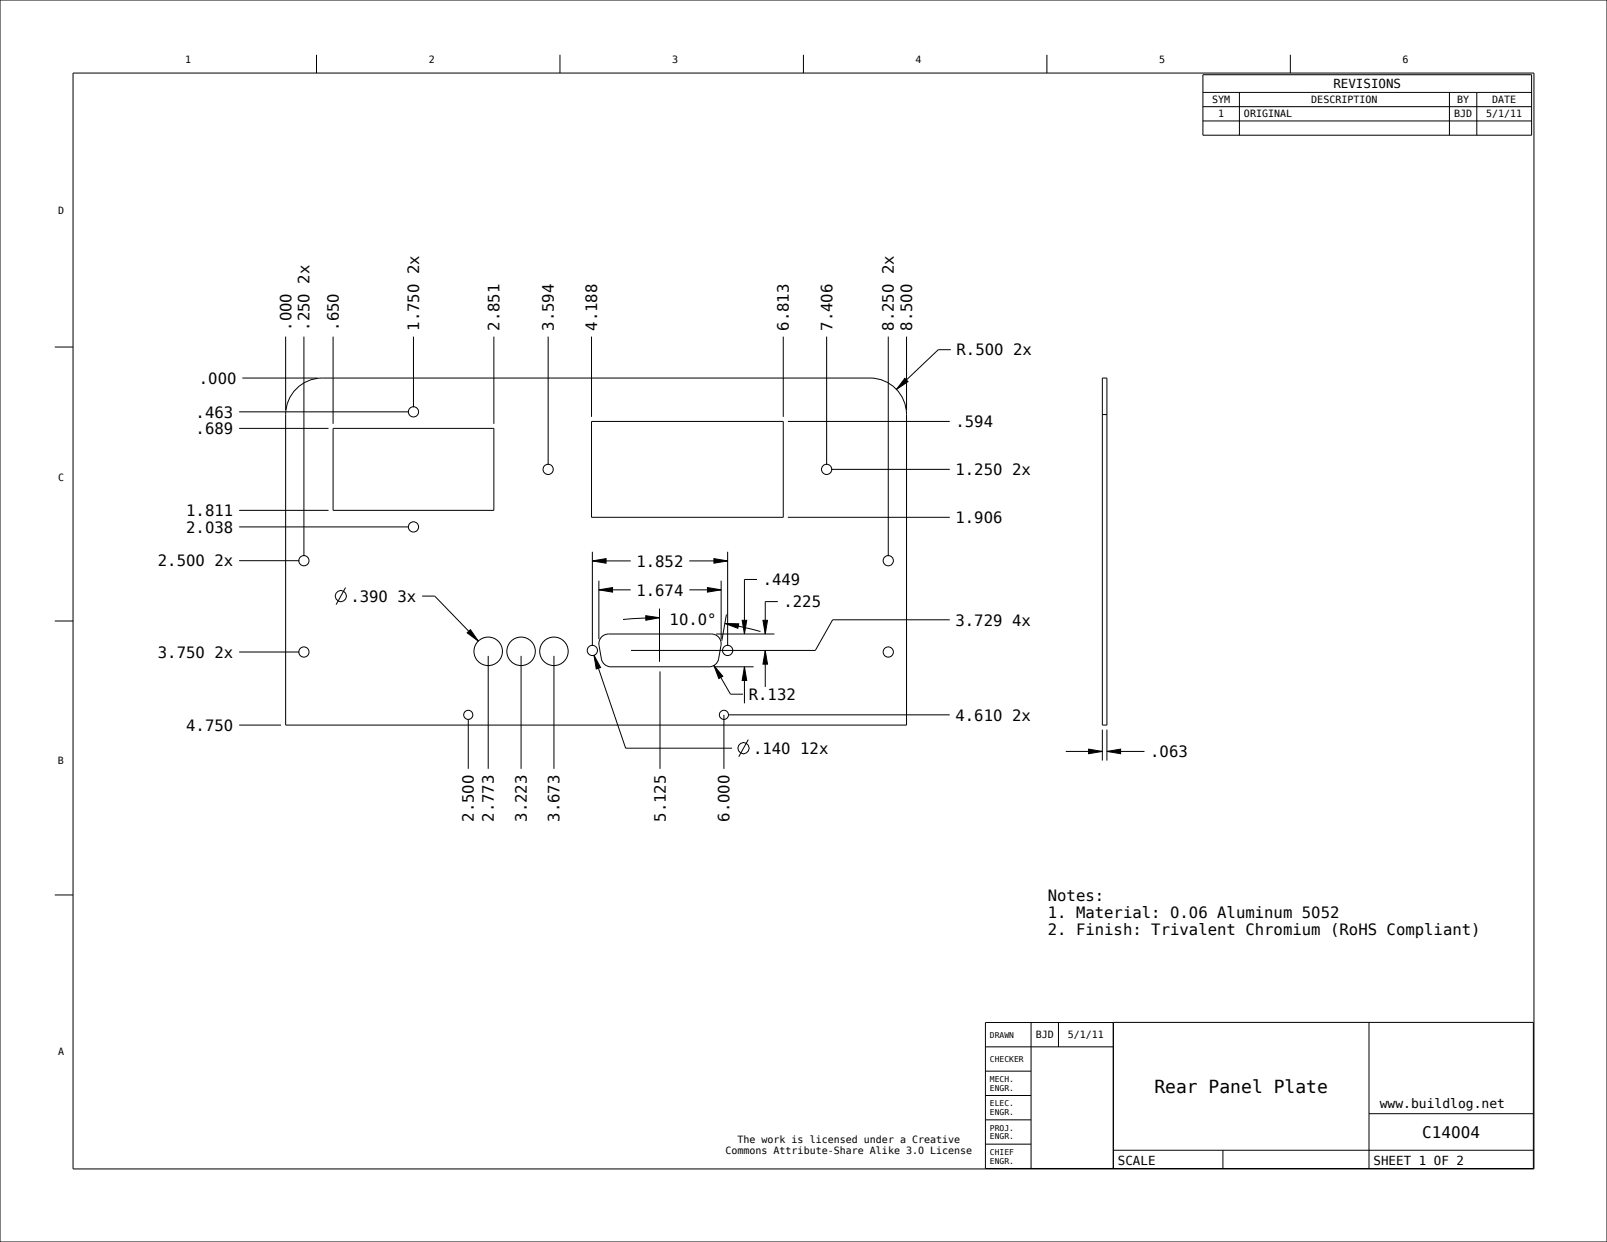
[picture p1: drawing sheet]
<svg xmlns="http://www.w3.org/2000/svg" width="559mm" height="432mm" viewBox="0 0 559 432" stroke-linecap="round" stroke-linejoin="round" font-family="sans-serif">
<g fill="#000">
<path d="M314.6 131.5l1.1 1.2-4 2.7zM206 195l4.7-.8v1.6zM248.3 194.2l4.7 .8-4.7 .8zM208.2 205.1l4.8-.8v1.6zM224.5 214.1l4.8 .7-4.7 .8zM246 204.3l4.8 .8-4.8 .8zM252.1 216.7l4.8 .2-.3 1.5zM162.4 220l1.2-1.1 2.7 4zM206.6 227.8l2.2 4.3-1.5 .5zM248.3 231.4l3 3.7-1.4 .8zM258.1 215.7h1.6l-.8 4.7zM258.9 231.8l.8 4.8h-1.6z"/>
<path d="M265.3 215.7h1.6l-.8 4.7zM266.1 226.1l.8 4.8h-1.6zM378.6 260.5l4.7 .7-4.7 .8zM384.9 261.2l4.8-.7v1.5z"/>
</g>
<g fill="none" stroke="#000" stroke-width=".35">
<path d="M0 0h558.8v431.8h-558.8zM110.1 19v6.4M194.7 19v6.4M279.4 19v6.4M364 19v6.4M448.7 19v6.4M25.4 25.4h508v381h-508zM418.3 26h114.3v21h-114.3zM418.3 32.1h114.3M418.3 37.1h114.3M431 32.1v14.9M504 32.1v14.9"/>
<path d="M513.5 32.1v14.9M418.3 42.1h114.3M99.3 117v25.5M105.7 117v76.3M115.8 117v30.3M143.8 117v24.6M171.7 117v30.3M190.6 117v44.6M205.7 117v27.9M272.4 117v27.9M287.4 117v44.6M308.9 117v76.3"/>
<path d="M315.2 117v25.5M19 120.6h6.4M84.3 131.4h26.1M103.5 134.7a12.7 12.7 0 0 1 8.5-3.3h190.5a12.7 12.7 0 0 1 12.7 12.7v108h-215.9v-108a12.7 12.7 0 0 1 4.2-9.4zM314.6 131.5l1.1 1.2-4 2.7zM330.6 121.6h-4.3l-14.6 13.8M383.3 131.4h1.6v120.7h-1.6zM83.2 148.9h31M83.2 143.2h59M274 146.5h56.3M383.3 144.1h1.6M83.2 177.4h31"/>
<path d="M274 179.9h56.3M289 163.2h41.3M83.2 183.2h59M83.2 194.9h20.9M206 195l4.7-.8v1.6zM206 191.8v32.8M206 195h13.3M239.7 195h13.3M248.3 194.2l4.7 .8-4.7 .8zM253 191.8v32.8M19 215.9h6.4M120.2 204.3l-3.3 5.9"/>
<path d="M146.8 207.2h4.4l15.1 15.7M208.2 205.1l4.8-.8v1.6zM208.2 205.1h11.1M208.2 201.9v20.3M224.5 214.1l4.8 .7-4.7 .8zM229.3 214.8l-12.7 .6M229.3 211.6v18.5M239.7 205.1h11.1M246 204.3l4.8 .8-4.8 .8zM250.8 201.9v20.3M252.1 216.7l4.8 .2-.3 1.5zM252.1 216.7l12.3 2.9"/>
<path d="M252.6 213.6l-1.6 9.2M258.1 215.7h1.6l-.8 4.7zM263.2 201.5h-4.3v18.9M265.3 215.7h1.6l-.8 4.7zM270.5 209.2h-4.4v11.2M330.3 215.5h-40.8l-6 10.6h-64.1M83.2 226.7h20.9M162.4 220l1.2-1.1 2.7 4zM169.8 228v39.3M181.2 228v39.3M192.6 228v39.3M206.6 227.8l2.2 4.3-1.5 .5z"/>
<path d="M206.6 227.8l11 32.3h37M229.5 233.4v33.9M248.2 231.8h13.8M248.3 231.4l3 3.7-1.4 .8zM248.3 231.4l5.7 9.9h4.4M249 220.4h20.3M258.9 231.8l.8 4.8h-1.6zM258.9 231.8v12.7M266.1 226.1l.8 4.8h-1.6zM266.1 226.1v12.7M83.2 252.1h14.5M162.8 250.1v17.2"/>
<path d="M251.7 248.5v18.8M253.3 248.5h77M260.2 257.1l-3.3 6M383.3 253.7v10.7M384.9 253.7v10.7M370.6 261.2h12.7M378.6 260.5l4.7 .7-4.7 .8zM384.9 261.2l4.8-.7v1.5zM384.9 261.2h13.1M19 311.1h6.4M342.7 355.5l190.5-.1v50.8h-190.5zM358.5 355.5v50.7"/>
<path d="M368.1 355.5v8.5M387.1 355.4v50.8M476 355.4v50.8M342.7 372.4h15.8M342.7 364h44.4M342.7 397.8h15.8M342.7 389.3h15.8M342.7 380.9h15.8M387.1 399.9h146.1M425.2 399.9v6.3M476 387.2h57.2"/>
<circle cx="118.5" cy="207.2" r="1.95"/>
<circle cx="258.5" cy="260.1" r="1.95"/>
</g>
<!-- layer: 02___PRT_ALL_AXES -->
<g fill="none" stroke="#000" stroke-width=".35">
<path d="M115.8 148.9h55.9v28.5h-55.9zM205.7 146.5h66.7v33.4h-66.7zM209.4 221.3l1.2-.7 1-.2h35.8a3.4 3.4 0 0 1 3.3 4l-.8 4.7a3.4 3.4 0 0 1-3.3 2.7h-34.2a3.4 3.4 0 0 1-3.3-2.7l-.9-5.2 .3-1.4z"/>
<circle cx="143.8" cy="143.2" r="1.78"/>
<circle cx="190.6" cy="163.2" r="1.78"/>
<circle cx="287.4" cy="163.2" r="1.78"/>
<circle cx="105.7" cy="194.9" r="1.78"/>
<circle cx="143.8" cy="183.2" r="1.78"/>
<circle cx="308.9" cy="194.9" r="1.78"/>
<circle cx="105.7" cy="226.7" r="1.78"/>
<circle cx="169.8" cy="226.4" r="5"/>
<circle cx="181.2" cy="226.4" r="5"/>
<circle cx="192.6" cy="226.4" r="5"/>
<circle cx="206" cy="226.1" r="1.78"/>
<circle cx="253" cy="226.1" r="1.78"/>
<circle cx="308.9" cy="226.7" r="1.78"/>
<circle cx="162.8" cy="248.5" r="1.59"/>
<circle cx="251.7" cy="248.5" r="1.59"/>
</g>
<text font-size="6.3" x="401.4" y="380">Rear Panel Plate</text>
<text font-size="5.6" x="494.6" y="395.6">C14004</text>
<g font-size="5.4">
<text x="145.8" y="95.3" transform="rotate(-90 145.8 95.3)">2x</text>
<text x="310.9" y="95.3" transform="rotate(-90 310.9 95.3)">2x</text>
<text x="107.7" y="98.6" transform="rotate(-90 107.7 98.6)">2x</text>
<text x="101.3" y="115" transform="rotate(-90 101.3 115)">.000</text>
<text x="107.7" y="115" transform="rotate(-90 107.7 115)">.250</text>
<text x="117.8" y="115" transform="rotate(-90 117.8 115)">.650</text>
<text x="145.8" y="115" transform="rotate(-90 145.8 115)">1.750</text>
<text x="173.7" y="115" transform="rotate(-90 173.7 115)">2.851</text>
<text x="192.6" y="115" transform="rotate(-90 192.6 115)">3.594</text>
<text x="207.7" y="115" transform="rotate(-90 207.7 115)">4.188</text>
<text x="274.3" y="115" transform="rotate(-90 274.3 115)">6.813</text>
<text x="289.4" y="115" transform="rotate(-90 289.4 115)">7.406</text>
<text x="310.9" y="115" transform="rotate(-90 310.9 115)">8.250</text>
<text x="317.2" y="115" transform="rotate(-90 317.2 115)">8.500</text>
<text x="332.6" y="123.6">R.500</text>
<text x="352.3" y="123.6">2x</text>
<text x="69.2" y="133.4">.000</text>
<text x="68" y="145.2">.463</text>
<text x="332.2" y="148.5">.594</text>
<text x="68" y="150.9">.689</text>
<text x="332.2" y="165.2">1.250</text>
<text x="351.9" y="165.2">2x</text>
<text x="64.7" y="179.4">1.811</text>
<text x="64.7" y="185.2">2.038</text>
<text x="332.2" y="181.8">1.906</text>
<text x="54.9" y="196.9">2.500</text>
<text x="74.6" y="196.9">2x</text>
<text x="221.3" y="197">1.852</text>
<text x="265.2" y="203.4">.449</text>
<text x="121.8" y="209.2">.390</text>
<text x="138.2" y="209.2">3x</text>
<text x="221.3" y="207.1">1.674</text>
<text x="272.4" y="211.1">.225</text>
<text x="232.8" y="217.2">10.0°</text>
<text x="332.2" y="217.5">3.729</text>
<text x="351.9" y="217.5">4x</text>
<text x="54.9" y="228.7">3.750</text>
<text x="74.6" y="228.7">2x</text>
<text x="260.4" y="243.3">R.132</text>
<text x="332.2" y="250.5">4.610</text>
<text x="351.9" y="250.5">2x</text>
<text x="64.7" y="254.1">4.750</text>
<text x="261.8" y="262.1">.140</text>
<text x="278.3" y="262.1">12x</text>
<text x="399.9" y="263.2">.063</text>
<text x="164.8" y="285.7" transform="rotate(-90 164.8 285.7)">2.500</text>
<text x="171.7" y="285.7" transform="rotate(-90 171.7 285.7)">2.773</text>
<text x="183.2" y="285.7" transform="rotate(-90 183.2 285.7)">3.223</text>
<text x="194.6" y="285.7" transform="rotate(-90 194.6 285.7)">3.673</text>
<text x="231.5" y="285.7" transform="rotate(-90 231.5 285.7)">5.125</text>
<text x="253.7" y="285.7" transform="rotate(-90 253.7 285.7)">6.000</text>
<text x="364.3" y="313.3">Notes:</text>
<text x="364.3" y="319.2">1. Material: 0.06 Aluminum 5052</text>
<text x="364.3" y="325.2">2. Finish: Trivalent Chromium (RoHS Compliant)</text>
</g>
<text font-size="4.5" x="479.8" y="385.2">www.buildlog.net</text>
<g font-size="4.3">
<text x="463.6" y="30.6">REVISIONS</text>
<text x="388.7" y="405.1">SCALE</text>
<text x="477.6" y="405.1">SHEET 1 OF 2</text>
</g>
<g font-size="3.5">
<text x="64.4" y="22.1">1</text>
<text x="149.1" y="22.1">2</text>
<text x="233.7" y="22.1">3</text>
<text x="318.4" y="22.1">4</text>
<text x="403.1" y="22.1">5</text>
<text x="487.7" y="22.1">6</text>
<text x="421.5" y="35.9">SYM</text>
<text x="456" y="35.9">DESCRIPTION</text>
<text x="506.7" y="35.9">BY</text>
<text x="518.9" y="35.9">DATE</text>
<text x="423.6" y="40.8">1</text>
<text x="432.6" y="40.8">ORIGINAL</text>
<text x="505.6" y="40.8">BJD</text>
<text x="516.8" y="40.8">5/1/11</text>
<text x="20.2" y="74.3">D</text>
<text x="20.2" y="167.3">C</text>
<text x="20.1" y="265.7">B</text>
<text x="360.2" y="361">BJD</text>
<text x="371.3" y="361">5/1/11</text>
<text x="20.2" y="366.7">A</text>
<text x="252.2" y="401.1">Commons Attribute-Share Alike 3.0 License</text>
<text x="256.4" y="397.3">The work is licensed under a Creative</text>
</g>
<g font-size="2.8">
<text x="344.2" y="360.7">DRAWN</text>
<text x="344.2" y="369.2">CHECKER</text>
<text x="344.2" y="376.1">MECH.</text>
<text x="344.2" y="379.2">ENGR.</text>
<text x="344.2" y="384.6">ELEC.</text>
<text x="344.2" y="387.6">ENGR.</text>
<text x="344.2" y="393">PROJ.</text>
<text x="344.2" y="401.5">CHIEF</text>
<text x="344.2" y="396.1">ENGR.</text>
<text x="344.2" y="404.6">ENGR.</text>
</g>
</svg>
